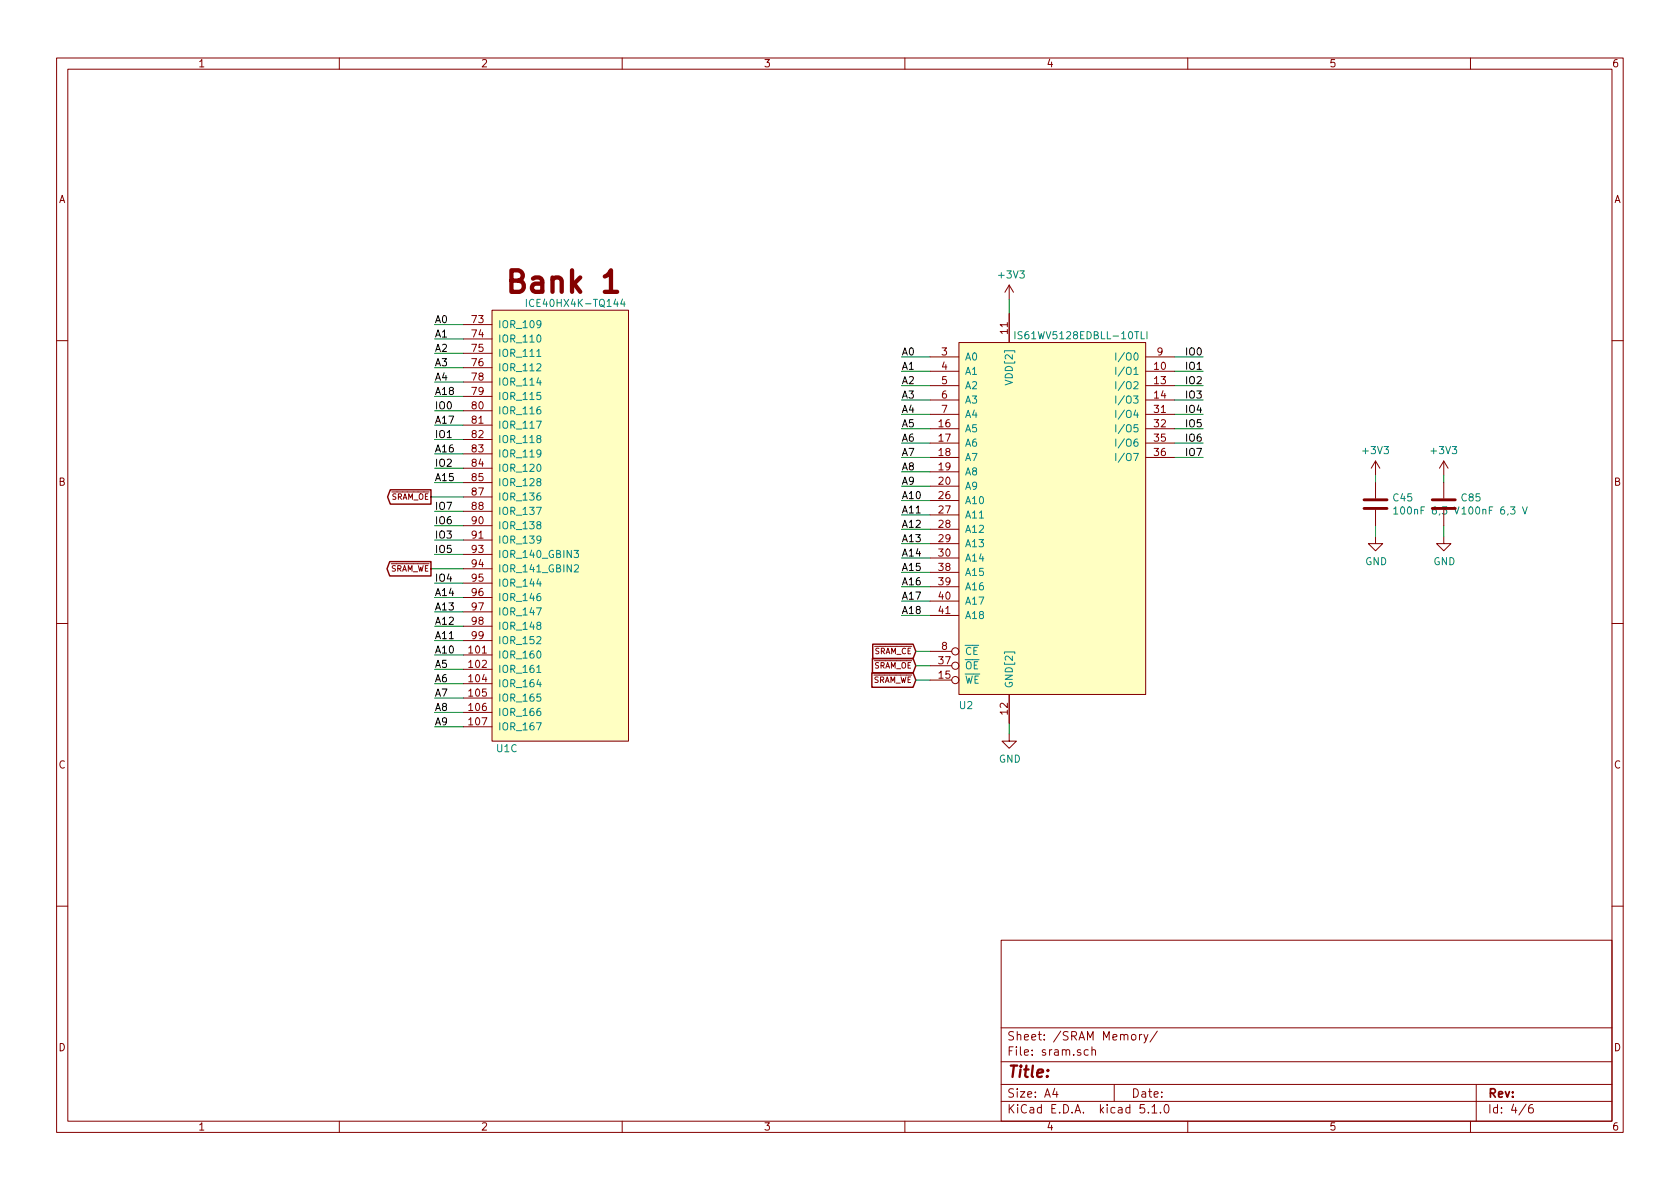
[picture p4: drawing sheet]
EESchema Schematic File Version 4
LIBS:ice40_breakout-cache
EELAYER 29 0
EELAYER END
$Descr A4 11693 8268
encoding utf-8
Sheet 4 6
Title ""
Date ""
Rev ""
Comp ""
Comment1 ""
Comment2 ""
Comment3 ""
Comment4 ""
$EndDescr
$Comp
L ice40hx4k:ICE40HX4K-TQ144 U1
U 3 1
P 3425 3650
AR Path="/5CABA9E6" Ref="U1"  Part="3" 
AR Path="/5CADFC7F/5CABA9E6" Ref="U1"  Part="3" 
F 0 "U1" H 3450 2100 50  0000 L CNN
F 1 "ICE40HX4K-TQ144" H 3650 5200 50  0000 L CNN
F 2 "" H 3425 3650 50  0001 C CNN
F 3 "" H 3425 3650 50  0001 C CNN
F 4 "IC FPGA 107 I/O 144TQFP" H 0   0   50  0001 C CNN "Description"
F 5 "220-1572-ND" H 0   0   50  0001 C CNN "Digikey"
F 6 "Lattice Semiconductor Corporation" H 0   0   50  0001 C CNN "Mfg Name"
F 7 "ICE40HX4K-TQ144" H 0   0   50  0001 C CNN "Mfg Part Num"
F 8 "Spec" H 0   0   50  0001 C CNN "Spec"
	3    3425 3650
	1    0    0    -1  
$EndComp
Text Label 6275 2475 0    50   ~ 0
A0
Wire Wire Line
	6275 2475 6475 2475
Text Label 6275 2575 0    50   ~ 0
A1
Wire Wire Line
	6275 2575 6475 2575
Text Label 6275 2675 0    50   ~ 0
A2
Wire Wire Line
	6275 2675 6475 2675
Text Label 6275 2775 0    50   ~ 0
A3
Wire Wire Line
	6275 2775 6475 2775
Text Label 6275 2875 0    50   ~ 0
A4
Wire Wire Line
	6275 2875 6475 2875
Text Label 6275 2975 0    50   ~ 0
A5
Wire Wire Line
	6275 2975 6475 2975
Text Label 6275 3075 0    50   ~ 0
A6
Wire Wire Line
	6275 3075 6475 3075
Text Label 6275 3175 0    50   ~ 0
A7
Wire Wire Line
	6275 3175 6475 3175
Text Label 6275 3275 0    50   ~ 0
A8
Wire Wire Line
	6275 3275 6475 3275
Text Label 6275 3375 0    50   ~ 0
A9
Wire Wire Line
	6275 3375 6475 3375
Text Label 6275 3475 0    50   ~ 0
A10
Wire Wire Line
	6275 3475 6475 3475
Text Label 6275 3575 0    50   ~ 0
A11
Wire Wire Line
	6275 3575 6475 3575
Text Label 6275 3675 0    50   ~ 0
A12
Wire Wire Line
	6275 3675 6475 3675
Text Label 6275 3775 0    50   ~ 0
A13
Wire Wire Line
	6275 3775 6475 3775
Text Label 6275 3875 0    50   ~ 0
A14
Wire Wire Line
	6275 3875 6475 3875
Text Label 6275 3975 0    50   ~ 0
A15
Wire Wire Line
	6275 3975 6475 3975
Text Label 6275 4075 0    50   ~ 0
A16
Wire Wire Line
	6275 4075 6475 4075
Text Label 6275 4175 0    50   ~ 0
A17
Wire Wire Line
	6275 4175 6475 4175
Text Label 6275 4275 0    50   ~ 0
A18
Wire Wire Line
	6275 4275 6475 4275
Text Label 3025 2250 0    50   ~ 0
A0
Wire Wire Line
	3025 2250 3225 2250
Text Label 3025 2350 0    50   ~ 0
A1
Wire Wire Line
	3025 2350 3225 2350
Text Label 3025 2450 0    50   ~ 0
A2
Wire Wire Line
	3025 2450 3225 2450
Text Label 3025 2550 0    50   ~ 0
A3
Wire Wire Line
	3025 2550 3225 2550
Text Label 3025 2650 0    50   ~ 0
A4
Wire Wire Line
	3025 2650 3225 2650
Text Label 3025 4650 0    50   ~ 0
A5
Wire Wire Line
	3025 4650 3225 4650
Text Label 3025 4750 0    50   ~ 0
A6
Wire Wire Line
	3025 4750 3225 4750
Text Label 3025 4850 0    50   ~ 0
A7
Wire Wire Line
	3025 4850 3225 4850
Text Label 3025 4950 0    50   ~ 0
A8
Wire Wire Line
	3025 4950 3225 4950
Text Label 3025 5050 0    50   ~ 0
A9
Wire Wire Line
	3025 5050 3225 5050
Text Label 3025 4550 0    50   ~ 0
A10
Wire Wire Line
	3025 4550 3225 4550
Text Label 3025 4450 0    50   ~ 0
A11
Wire Wire Line
	3025 4450 3225 4450
Text Label 3025 4350 0    50   ~ 0
A12
Wire Wire Line
	3025 4350 3225 4350
Text Label 3025 4250 0    50   ~ 0
A13
Wire Wire Line
	3025 4250 3225 4250
Text Label 3025 4150 0    50   ~ 0
A14
Wire Wire Line
	3025 4150 3225 4150
Text Label 3025 3350 0    50   ~ 0
A15
Wire Wire Line
	3025 3350 3225 3350
Text Label 3025 3150 0    50   ~ 0
A16
Wire Wire Line
	3025 3150 3225 3150
Text Label 3025 2950 0    50   ~ 0
A17
Wire Wire Line
	3025 2950 3225 2950
Text Label 3025 2750 0    50   ~ 0
A18
Wire Wire Line
	3025 2750 3225 2750
Text Label 8375 2475 2    50   ~ 0
IO0
Wire Wire Line
	8375 2475 8175 2475
Text Label 8375 2575 2    50   ~ 0
IO1
Wire Wire Line
	8375 2575 8175 2575
Text Label 8375 2675 2    50   ~ 0
IO2
Wire Wire Line
	8375 2675 8175 2675
Text Label 8375 2775 2    50   ~ 0
IO3
Wire Wire Line
	8375 2775 8175 2775
Text Label 8375 2875 2    50   ~ 0
IO4
Wire Wire Line
	8375 2875 8175 2875
Text Label 8375 2975 2    50   ~ 0
IO5
Wire Wire Line
	8375 2975 8175 2975
Text Label 8375 3075 2    50   ~ 0
IO6
Wire Wire Line
	8375 3075 8175 3075
Text Label 8375 3175 2    50   ~ 0
IO7
Wire Wire Line
	8375 3175 8175 3175
Text Label 3025 2850 0    50   ~ 0
IO0
Wire Wire Line
	3025 2850 3225 2850
Text Label 3025 3750 0    50   ~ 0
IO3
Wire Wire Line
	3025 3750 3225 3750
Text Label 3025 4050 0    50   ~ 0
IO4
Wire Wire Line
	3025 4050 3225 4050
Text Label 3025 3650 0    50   ~ 0
IO6
Wire Wire Line
	3025 3650 3225 3650
Text Label 3025 3550 0    50   ~ 0
IO7
Wire Wire Line
	3025 3550 3225 3550
Text GLabel 6375 4525 0    39   Input ~ 0
~SRAM_CE~
Wire Wire Line
	6375 4525 6475 4525
Text GLabel 6375 4625 0    39   Input ~ 0
~SRAM_OE~
Wire Wire Line
	6375 4625 6475 4625
Text GLabel 6375 4725 0    39   Input ~ 0
~SRAM_WE~
Wire Wire Line
	6375 4725 6475 4725
Text GLabel 3000 3450 0    39   Output ~ 0
~SRAM_OE~
Wire Wire Line
	3000 3450 3225 3450
$Comp
L power:GND #PWR0131
U 1 1
P 7025 5100
F 0 "#PWR0131" H 7025 4850 50  0001 C CNN
F 1 "GND" H 7030 4927 50  0000 C CNN
F 2 "" H 7025 5100 50  0001 C CNN
F 3 "" H 7025 5100 50  0001 C CNN
	1    7025 5100
	1    0    0    -1  
$EndComp
Wire Wire Line
	7025 5100 7025 5025
$Comp
L power:+3V3 #PWR0132
U 1 1
P 7025 2075
F 0 "#PWR0132" H 7025 1925 50  0001 C CNN
F 1 "+3V3" H 7040 2248 50  0000 C CNN
F 2 "" H 7025 2075 50  0001 C CNN
F 3 "" H 7025 2075 50  0001 C CNN
	1    7025 2075
	1    0    0    -1  
$EndComp
Wire Wire Line
	7025 2075 7025 2175
$Comp
L power:+3V3 #PWR?
U 1 1
P 9575 3300
AR Path="/5CAB8B22/5D1D0369" Ref="#PWR?"  Part="1" 
AR Path="/5CADFC7F/5D1D0369" Ref="#PWR0133"  Part="1" 
F 0 "#PWR0133" H 9575 3150 50  0001 C CNN
F 1 "+3V3" H 9575 3475 50  0000 C CNN
F 2 "" H 9575 3300 50  0001 C CNN
F 3 "" H 9575 3300 50  0001 C CNN
	1    9575 3300
	1    0    0    -1  
$EndComp
$Comp
L power:GND #PWR?
U 1 1
P 9575 3725
AR Path="/5CAB8B22/5D1D036F" Ref="#PWR?"  Part="1" 
AR Path="/5CADFC7F/5D1D036F" Ref="#PWR0134"  Part="1" 
F 0 "#PWR0134" H 9575 3475 50  0001 C CNN
F 1 "GND" H 9580 3552 50  0000 C CNN
F 2 "" H 9575 3725 50  0001 C CNN
F 3 "" H 9575 3725 50  0001 C CNN
	1    9575 3725
	1    0    0    -1  
$EndComp
Wire Wire Line
	9575 3725 9575 3650
Wire Wire Line
	9575 3350 9575 3300
$Comp
L Device:C C?
U 1 1
P 9575 3500
AR Path="/5CAB7CD4/5D2D1DCF" Ref="C?"  Part="1" 
AR Path="/5CB5889B/5D2D1DCF" Ref="C?"  Part="1" 
AR Path="/5CADFC7F/5D2D1DCF" Ref="C45"  Part="1" 
F 0 "C45" H 9690 3546 50  0000 L CNN
F 1 "100nF 6,3 V" H 9690 3455 50  0000 L CNN
F 2 "Capacitor_SMD:C_0603_1608Metric" H 9613 3350 50  0001 C CNN
F 3 "~" H 9575 3500 50  0001 C CNN
F 4 "CAP CER 0.1UF 50V X7R 0603" H 0   0   50  0001 C CNN "Description"
F 5 "1276-1000-1-ND" H 0   0   50  0001 C CNN "Digikey"
F 6 "Samsung Electro-Mechanics" H 0   0   50  0001 C CNN "Mfg Name"
F 7 "CL10B104KB8NNNC" H 0   0   50  0001 C CNN "Mfg Part Num"
F 8 "Any" H 0   0   50  0001 C CNN "Spec"
	1    9575 3500
	1    0    0    -1  
$EndComp
$Comp
L is61wv5128edbll:IS61WV5128EDBLL-10TLI U2
U 1 1
P 7325 3575
F 0 "U2" H 6725 2250 50  0000 C CNN
F 1 "IS61WV5128EDBLL-10TLI" H 7525 4825 50  0000 C CNN
F 2 "Package_SO:TSOP-II-44_10.16x18.41mm_P0.8mm" H 7225 1675 50  0001 C CNN
F 3 "http://www.issi.com/WW/pdf/61-64WV5128EDBLL.pdf" H 7575 3925 50  0001 C CNN
F 4 "C SRAM 4M PARALLEL 44TSOP2" H 0   0   50  0001 C CNN "Description"
F 5 "706-1147-ND" H 0   0   50  0001 C CNN "Digikey"
F 6 "ISSI, Integrated Silicon Solution Inc" H 0   0   50  0001 C CNN "Mfg Name"
F 7 "IS61WV5128EDBLL-10TLI" H 0   0   50  0001 C CNN "Mfg Part Num"
F 8 "Spec" H 0   0   50  0001 C CNN "Spec"
	1    7325 3575
	1    0    0    -1  
$EndComp
$Comp
L power:+3V3 #PWR?
U 1 1
P 10050 3300
AR Path="/5CAB8B22/6172BD60" Ref="#PWR?"  Part="1" 
AR Path="/5CADFC7F/6172BD60" Ref="#PWR0190"  Part="1" 
F 0 "#PWR0190" H 10050 3150 50  0001 C CNN
F 1 "+3V3" H 10050 3475 50  0000 C CNN
F 2 "" H 10050 3300 50  0001 C CNN
F 3 "" H 10050 3300 50  0001 C CNN
	1    10050 3300
	1    0    0    -1  
$EndComp
$Comp
L power:GND #PWR?
U 1 1
P 10050 3725
AR Path="/5CAB8B22/6172BD6A" Ref="#PWR?"  Part="1" 
AR Path="/5CADFC7F/6172BD6A" Ref="#PWR0191"  Part="1" 
F 0 "#PWR0191" H 10050 3475 50  0001 C CNN
F 1 "GND" H 10055 3552 50  0000 C CNN
F 2 "" H 10050 3725 50  0001 C CNN
F 3 "" H 10050 3725 50  0001 C CNN
	1    10050 3725
	1    0    0    -1  
$EndComp
Wire Wire Line
	10050 3725 10050 3650
Wire Wire Line
	10050 3350 10050 3300
$Comp
L Device:C C?
U 1 1
P 10050 3500
AR Path="/5CAB7CD4/6172BD76" Ref="C?"  Part="1" 
AR Path="/5CB5889B/6172BD76" Ref="C?"  Part="1" 
AR Path="/5CADFC7F/6172BD76" Ref="C85"  Part="1" 
F 0 "C85" H 10165 3546 50  0000 L CNN
F 1 "100nF 6,3 V" H 10165 3455 50  0000 L CNN
F 2 "Capacitor_SMD:C_0603_1608Metric" H 10088 3350 50  0001 C CNN
F 3 "~" H 10050 3500 50  0001 C CNN
F 4 "CAP CER 0.1UF 50V X7R 0603" H 0   0   50  0001 C CNN "Description"
F 5 "1276-1000-1-ND" H 0   0   50  0001 C CNN "Digikey"
F 6 "Samsung Electro-Mechanics" H 0   0   50  0001 C CNN "Mfg Name"
F 7 "CL10B104KB8NNNC" H 0   0   50  0001 C CNN "Mfg Part Num"
F 8 "Any" H 0   0   50  0001 C CNN "Spec"
	1    10050 3500
	1    0    0    -1  
$EndComp
Wire Wire Line
	3025 3250 3225 3250
Wire Wire Line
	3000 3950 3225 3950
Text GLabel 3000 3950 0    39   Output ~ 0
~SRAM_WE~
Wire Wire Line
	3025 3050 3225 3050
Text Label 3025 3050 0    50   ~ 0
IO1
Text Label 3025 3250 0    50   ~ 0
IO2
Wire Wire Line
	3025 3850 3225 3850
Text Label 3025 3850 0    50   ~ 0
IO5
$EndSCHEMATC
